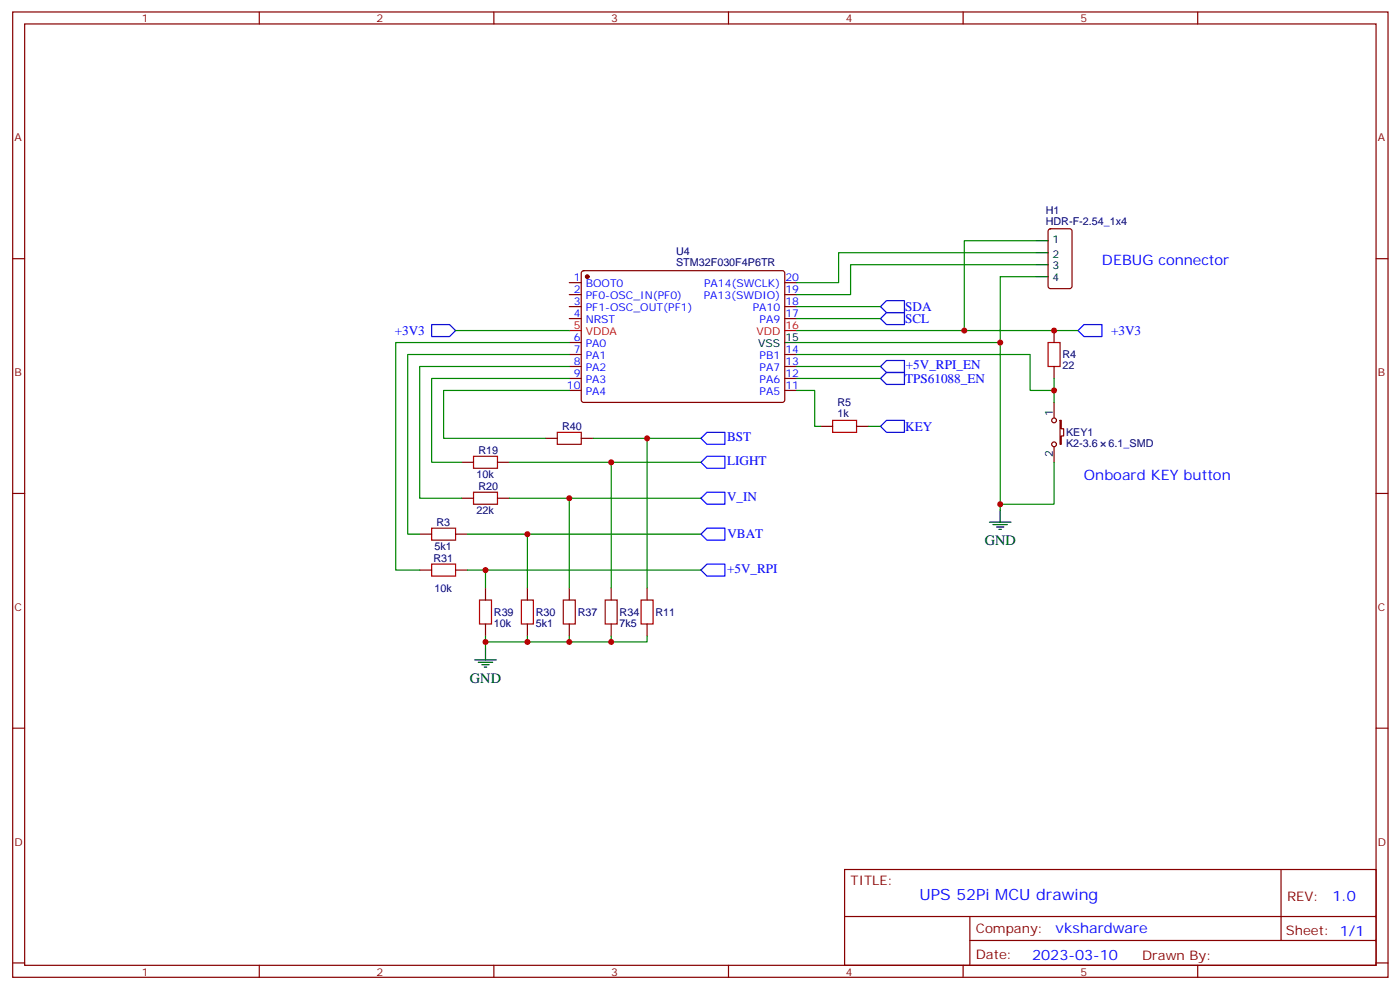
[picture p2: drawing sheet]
<svg xmlns="http://www.w3.org/2000/svg" width="413mm" height="292mm" viewBox="0 0 413 292" stroke-linecap="round" stroke-linejoin="round" font-family="sans-serif">
<g fill="none" stroke="#870000" stroke-width=".35">
<path d="M3.7 3.5h405.4v284.4h-405.4zM7.3 7.1h398.3v277.2h-398.3zM76.4 3.5v3.6M145.6 3.5v3.6M214.7 3.5v3.6M283.8 3.5v3.6M353 3.5v3.6M3.7 76.2h3.6M171.5 79.9l.5-.2 58.9 .1 .4 .6-.1 37.7-.6 .4h-58.9l-.4-.7v-37.4zM309.1 67.6l.5-.2h5.6l.7 .4v16.5l-.4 .7h-5.9l-.7-.4v-16.5zM405.6 76.2h3.5M167.8 83.3h3.5"/>
<path d="M167.8 86.8h3.5M167.8 90.3h3.5M167.8 93.8h3.5M231.3 83.3h3.5M231.3 86.8h3.5M231.3 90.3h3.5M231.3 93.8h3.5M310.7 97.4v3.5M167.8 100.9h3.5M167.8 104.4h3.5M167.8 107.9h3.5M167.8 111.5h3.5"/>
<path d="M167.8 115h3.5M231.3 104.4h3.5M231.3 107.9h3.5M231.3 111.5h3.5M231.3 115h3.5M310.7 107.9v3.6M310.7 118.5v4.6M136 136.2h3.6M146.6 136.2h3.5M160.7 129.1h3.6M171.3 129.1h3.5M241.9 125.6h3.5"/>
<path d="M252.4 125.6h3.6M310.7 131.6v4.6M312.4 123.8h.4v2.5h.7v2.1h-.7v2.5h-.4zM3.7 145.3h3.6M123.7 157.3h3.5M134.3 157.3h3.5M136 146.8h3.6M146.6 146.8h3.5M405.6 145.3h3.5M123.7 167.9h3.5M134.3 167.9h3.5M143.1 173.2v3.5"/>
<path d="M155.4 173.2v3.5M167.8 173.2v3.5M180.1 173.2v3.5M190.7 173.2v3.5M143.1 183.8v3.5M155.4 183.8v3.5M167.8 183.8v3.5M180.1 183.8v3.5M190.7 183.8v3.5M3.7 214.5h3.6M405.6 214.5h3.5M248.9 256.1h156.7v28.2h-156.7z"/>
<path d="M377.5 256.1l.1 20.9M249 270h156.4M285.8 277h119.6M285.8 270v14.1M3.7 283.6h3.6M76.4 284.3v3.6M145.6 284.3v3.6M214.7 284.3v3.6M283.8 284.3v3.6M353 284.3v3.6M405.6 283.6h3.5"/>
<circle cx="310.7" cy="130.9" r=".71"/>
<circle cx="310.7" cy="123.8" r=".71"/>
</g>
<circle cx="173.1" cy="81.5" r=".53" fill="#870000" stroke="#870000" stroke-width=".35"/>
<path d="M167.8 97.4h3.5M231.3 97.4h3.5" fill="none" stroke="#f00" stroke-width=".35"/>
<g fill="none" stroke="#000" stroke-width=".35">
<path d="M305.4 70.9h3.5M305.4 74.4h3.5M305.4 78h3.5M305.4 81.5h3.5M231.3 100.9h3.5M291.6 153.8h6.4M292.7 154.5h4.2M293.7 155.2h2.1M294.4 155.9h.7M294.8 150.3v3.5M139.9 194.4h6.4M141 195.1h4.2"/>
<path d="M142 195.8h2.1M142.7 196.5h.7M143.1 190.9v3.5"/>
</g>
<path d="M127.2 95.6h5.3l1.8 1.8-1.8 1.7h-5.3zM259.5 93.8l1.8-1.7h5.3v3.5h-5.3zM261.3 88.5h5.3v3.6h-5.3l-1.8-1.8zM317.7 97.4l1.8-1.8h5.3v3.5h-5.3zM259.5 111.5l1.8-1.8h5.3v3.5h-5.3zM261.3 106.2h5.3v3.5h-5.3l-1.8-1.8zM206.6 136.2l1.8-1.8h5.2v3.5h-5.2zM206.6 129.1l1.8-1.7h5.2v3.5h-5.2zM261.3 123.8h5.3v3.6h-5.3l-1.8-1.8zM206.6 157.3l1.8-1.7h5.2v3.5h-5.2zM206.6 146.8l1.8-1.8h5.2v3.5h-5.2zM206.6 167.9l1.8-1.7h5.2v3.5h-5.2z" fill="none" stroke="#00f" stroke-width=".35"/>
<g fill="none" stroke="#008700" stroke-width=".35">
<path d="M305.4 74.4h-58.2v8.9h-12.4M305.4 78h-54.7v8.8h-15.9M305.4 70.9h-21.2v26.5M134.3 97.4h33.5M234.8 97.4h82.9M234.8 93.8h24.7M234.8 90.3h24.7M305.4 81.5h-10.6v19.4M167.8 100.9h-51.2v67h7.1M167.8 104.4h-47.6v52.9h3.5M167.8 107.9h-44.1v38.9h12.3M167.8 111.5h-40.6v24.7h8.8"/>
<path d="M167.8 115h-37.1v14.1h30M234.8 100.9h60v49.4M234.8 104.4h68.8v10.6h7.1v-3.5M234.8 115h5.3v10.6h1.8M234.8 111.5h24.7M234.8 107.9h24.7M310.7 115v3.5M150.1 136.2h30v37M174.8 129.1h15.9v44.1M180.1 136.2h26.5M190.7 129.1h15.9M256 125.6h3.5"/>
<path d="M310.7 136.2v12.3h-15.9M137.8 157.3h68.8M150.1 146.8h17.7v26.4M155.4 157.3v15.9M167.8 146.8h38.8M137.8 167.9h5.3v5.3M143.1 167.9h63.5M143.1 187.3v3.6M155.4 187.3v1.8M167.8 187.3v1.8h-24.7M180.1 187.3v1.8h-12.3M190.7 187.3v1.8h-10.6"/>
</g>
<path d="M308.9 100.9h3.5v7h-3.5zM139.6 134.4h7v3.5h-7zM164.3 127.4h7v3.5h-7zM245.4 123.8h7v3.6h-7zM127.2 155.6h7.1v3.5h-7.1zM139.6 145h7v3.5h-7zM127.2 166.2h7.1v3.5h-7.1zM141.3 176.7h3.6v7.1h-3.6zM153.7 176.7h3.5v7.1h-3.5zM166 176.7h3.5v7.1h-3.5zM178.4 176.7h3.5v7.1h-3.5zM188.9 176.7h3.6v7.1h-3.6z" fill="none" stroke="#a10000" stroke-width=".35"/>
<g fill="#c00">
<circle cx="284.2" cy="97.4" r=".88"/>
<circle cx="310.7" cy="97.4" r=".88"/>
<circle cx="294.8" cy="100.9" r=".88"/>
<circle cx="310.7" cy="115" r=".88"/>
<circle cx="294.8" cy="148.5" r=".88"/>
<circle cx="143.1" cy="167.9" r=".88"/>
<circle cx="155.4" cy="157.3" r=".88"/>
<circle cx="143.1" cy="189.1" r=".88"/>
<circle cx="155.4" cy="189.1" r=".88"/>
<circle cx="167.8" cy="146.8" r=".88"/>
<circle cx="167.8" cy="189.1" r=".88"/>
<circle cx="180.1" cy="189.1" r=".88"/>
<circle cx="190.7" cy="129.1" r=".88"/>
<circle cx="180.1" cy="136.2" r=".88"/>
</g>
<text font-size="4.6" fill="#00f" x="271" y="265.1">UPS 52Pi MCU drawing</text>
<g font-size="4.2" fill="#00f">
<text x="324.8" y="78">DEBUG connector</text>
<text x="319.5" y="141.5">Onboard KEY button</text>
<text x="392.7" y="265.4">1.0</text>
<text x="311.1" y="274.9">vkshardware</text>
<text x="304.2" y="282.7">2023-03-10</text>
</g>
<g font-size="4.2">
<text x="290.2" y="160.6">GND</text>
<text x="138.5" y="201.2">GND</text>
</g>
<g font-size="3.9" fill="#00f">
<text x="266.8" y="95.1">SCL</text>
<text x="266.8" y="91.6">SDA</text>
<text x="116.3" y="98.7">+3V3</text>
<text x="327.4" y="98.7">+3V3</text>
<text x="266.8" y="112.7">TPS61088_EN</text>
<text x="267" y="108.8">+5V_RPI_EN</text>
<text x="214.3" y="129.9">BST</text>
<text x="266.8" y="126.9">KEY</text>
<text x="214.3" y="136.9">LIGHT</text>
<text x="214.3" y="147.5">V_IN</text>
<text x="214.4" y="158.6">VBAT</text>
<text x="214.3" y="168.7">+5V_RPI</text>
</g>
<g font-size="3.9" fill="#800">
<text x="250.7" y="260.7">TITLE:</text>
<text x="379.3" y="265.4">REV:</text>
<text x="287.6" y="274.9">Company:</text>
<text x="379" y="275.5">Sheet: 1/1</text>
<text x="287.6" y="282.6">Date:</text>
<text x="336.6" y="282.7">Drawn By:</text>
</g>
<g font-size="3.2" fill="#800">
<text x="41.8" y="6.5">1</text>
<text x="111" y="6.5">2</text>
<text x="180.1" y="6.5">3</text>
<text x="249.3" y="6.5">4</text>
<text x="318.4" y="6.5">5</text>
<text x="4.3" y="41.6">A</text>
<text x="406.1" y="41.6">A</text>
<text x="4.3" y="110.8">B</text>
<text x="406.1" y="110.8">B</text>
<text x="4.3" y="179.9">C</text>
<text x="406.1" y="179.9">C</text>
<text x="4.3" y="249.1">D</text>
<text x="406.1" y="249.1">D</text>
<text x="41.8" y="287.3">1</text>
<text x="111" y="287.3">2</text>
<text x="180.1" y="287.3">3</text>
<text x="249.3" y="287.3">4</text>
<text x="318.4" y="287.3">5</text>
</g>
<g font-size="3.2" fill="#000080">
<text x="308.2" y="63.2">H1</text>
<text x="308.2" y="66.3">HDR-F-2.54_1x4</text>
<text x="199.2" y="75.2">U4</text>
<text x="199.2" y="78.5">STM32F030F4P6TR</text>
<text x="313.1" y="105.6">R4</text>
<text x="313.1" y="108.7">22</text>
<text x="246.8" y="119.6">R5</text>
<text x="246.8" y="122.8">1k</text>
<text x="165.7" y="126.7">R40</text>
<text x="314.2" y="131.7">K2-3.6</text>
<text x="314.2" y="128.5">KEY1</text>
<text x="326.7" y="131.7">6.1_SMD</text>
<text x="141" y="133.8">R19</text>
<text x="140.4" y="140.8">10k</text>
<text x="141" y="144.4">R20</text>
<text x="128.6" y="154.9">R3</text>
<text x="140.4" y="151.4">22k</text>
<text x="128.1" y="162">5k1</text>
<text x="127.7" y="165.5">R31</text>
<text x="128.1" y="174.3">10k</text>
<text x="145.6" y="184.6">10k</text>
<text x="145.6" y="181.5">R39</text>
<text x="157.9" y="184.6">5k1</text>
<text x="157.9" y="181.5">R30</text>
<text x="170.3" y="181.5">R37</text>
<text x="182.6" y="184.6">7k5</text>
<text x="182.6" y="181.5">R34</text>
<text x="193.2" y="181.5">R11</text>
</g>
<g font-size="3.2">
<text x="310.2" y="71.6">1</text>
<text x="310.2" y="75.8">2</text>
<text x="310.2" y="79.4">3</text>
<text x="310.2" y="82.9">4</text>
<text x="231.5" y="100.5">15</text>
<text x="223.5" y="102.3">VSS</text>
<text x="310.3" y="122.4" transform="rotate(-90 310.3 122.4)">1</text>
<text x="310.3" y="134.7" transform="rotate(-90 310.3 134.7)">2</text>
</g>
<g font-size="3.2" fill="#00f">
<text x="169.1" y="82.9">1</text>
<text x="231.5" y="82.9">20</text>
<text x="169.1" y="86.4">2</text>
<text x="169.1" y="90">3</text>
<text x="172.6" y="84.7">BOOT0</text>
<text x="172.6" y="88.2">PF0-OSC_IN(PF0)</text>
<text x="207.4" y="88.2">PA13(SWDIO)</text>
<text x="207.5" y="84.7">PA14(SWCLK)</text>
<text x="231.5" y="90">18</text>
<text x="231.5" y="86.4">19</text>
<text x="169.1" y="93.5">4</text>
<text x="172.6" y="91.7">PF1-OSC_OUT(PF1)</text>
<text x="172.6" y="95.2">NRST</text>
<text x="221.9" y="91.7">PA10</text>
<text x="223.9" y="95.2">PA9</text>
<text x="231.5" y="93.5">17</text>
<text x="169.1" y="100.5">6</text>
<text x="169.1" y="104.1">7</text>
<text x="169.1" y="107.6">8</text>
<text x="172.6" y="102.3">PA0</text>
<text x="172.6" y="105.8">PA1</text>
<text x="223.9" y="105.8">PB1</text>
<text x="231.5" y="107.6">13</text>
<text x="231.5" y="104.1">14</text>
<text x="169.1" y="111.1">9</text>
<text x="172.6" y="109.4">PA2</text>
<text x="172.6" y="112.9">PA3</text>
<text x="223.9" y="112.9">PA6</text>
<text x="223.9" y="109.4">PA7</text>
<text x="231.5" y="111.1">12</text>
<text x="167.1" y="114.7">10</text>
<text x="172.6" y="116.4">PA4</text>
<text x="223.9" y="116.4">PA5</text>
<text x="231.5" y="114.7">11</text>
</g>
<g font-size="3.2" fill="#f00">
<text x="169.1" y="97">5</text>
<text x="172.6" y="98.8">VDDA</text>
<text x="222.9" y="98.8">VDD</text>
<text x="231.5" y="97">16</text>
</g>
</svg>
